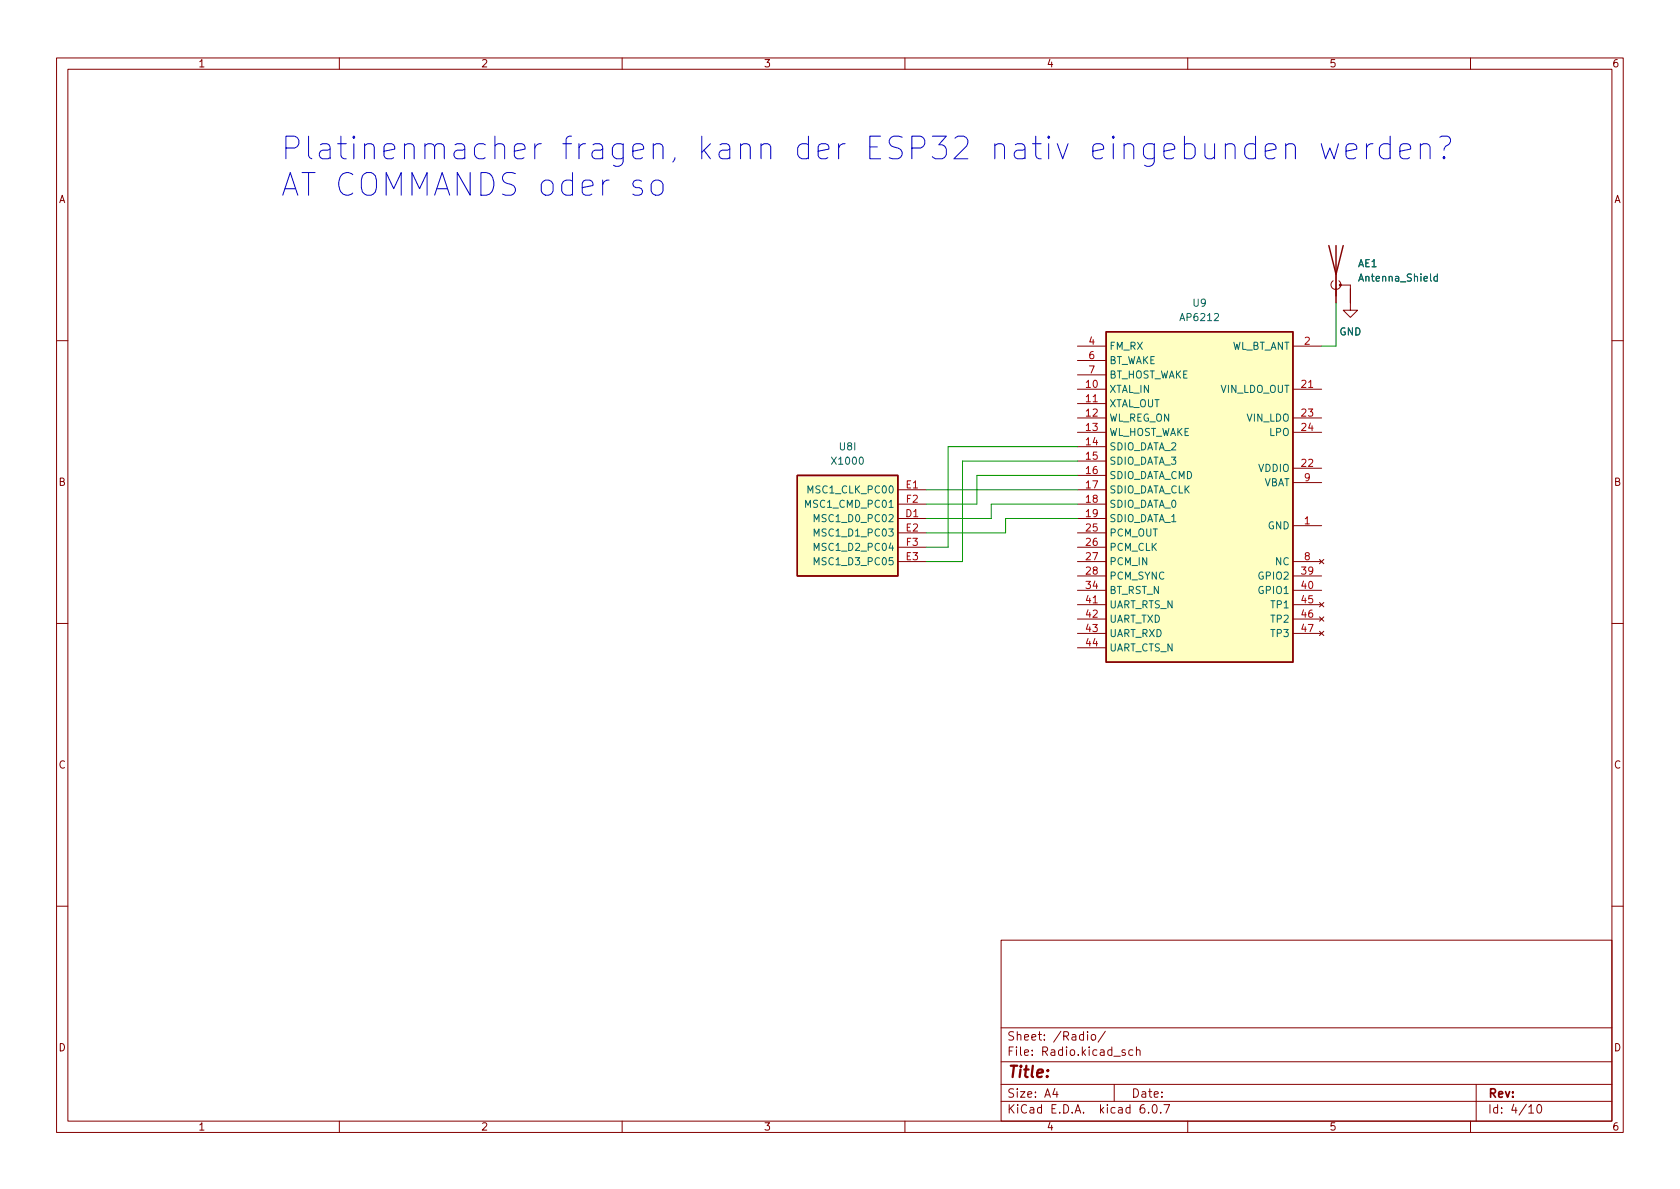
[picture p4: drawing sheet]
<svg xmlns="http://www.w3.org/2000/svg" width="297mm" height="210mm" viewBox="0 0 297 210" stroke-linecap="round" stroke-linejoin="round" font-family="sans-serif">
<g fill="none" stroke="#840000" stroke-width=".18">
<path d="M10 10.2h277v190.1h-277zM12 12.2h273v186.1h-273zM60 10.2v2M110 10.2v2M160 10.2v2M210 10.2v2M260 10.2v2M236.2 48.5v5.1M236.7 49.7a.85 .85 0 0 1 .1 1.2 .85 .85 0 0 1-1.2 0 .85 .85 0 0 1 .1-1.2M237 50.4h1.8v4.5h1.2l-1.2 1.2-1.3-1.2h1.3M10 60.2h2M190.5 68.8h5.1"/>
<path d="M190.5 71.4h5.1M190.5 73.9h5.1M190.5 76.4h5.1M190.5 79h5.1M190.5 61.2h5.1M190.5 63.7h5.1M190.5 66.3h5.1M228.6 68.8h5.1M228.6 73.9h5.1M228.6 76.4h5.1M228.6 61.2h5.1M285 60.2h2"/>
<path d="M158.7 91.7h5.1M158.7 86.6h5.1M158.7 94.2h5.1M158.7 99.3h5.1M158.7 89.1h5.1M158.7 96.8h5.1M190.5 91.7h5.1M190.5 86.6h5.1M190.5 94.2h5.1M190.5 99.3h5.1M190.5 89.1h5.1M190.5 96.8h5.1"/>
<path d="M190.5 81.5h5.1M190.5 84.1h5.1M228.6 99.3h5.1M228.6 93h5.1M228.6 82.8h5.1M228.6 85.3h5.1M233.3 98.9l.8 .8M234.1 98.9l-.8 .8M10 110.2h2M190.5 101.8h5.1M190.5 104.4h5.1M190.5 106.9h5.1"/>
<path d="M190.5 109.5h5.1M190.5 112h5.1M190.5 114.5h5.1M228.6 101.8h5.1M228.6 104.4h5.1M228.6 106.9h5.1M228.6 109.5h5.1M228.6 112h5.1M233.3 106.5l.8 .8M233.3 109.1l.8 .7M233.3 111.6l.8 .8M234.1 106.5l-.8 .8"/>
<path d="M234.1 109.1l-.8 .7M234.1 111.6l-.8 .8M285 110.2h2M10 160.2h2M177 166.3h108v32h-108zM285 160.2h2M60 198.3v2M110 198.3v2M160 198.3v2M177 194.8h108M177 191.8h108M177 187.8h108"/>
<path d="M177 181.8h108M186.5 192.5l-.4 1h1M186.9 193v1M192.3 182.4v.2M192.3 182.9v1M193 183.1l.2-.2 .4 .2 .1 .5-.1 .3h-.4l-.2-.1zM195.4 182.4l-1.3 1.9M197 191.8v3M198.9 185.7l-.3-.1-.2 .2v.3l.5 .1v.4h-.5M200.3 185.7l-.4-.1-.3 .3v.4l.1 .3h.6M200.9 185.8l.2-.2 .4 .1 .1 .9M200.9 185.1v1.5"/>
<path d="M202.3 195.3a.59 .59 0 0 0-.7 .7v.5l.1 .3h.4l.3-.1v-.5l-.1-.2-.4-.1-.3 .3M203.1 196.7v.1M203.9 195.4l.2-.1a.81 .81 0 0 1 .6 .7 .81 .81 0 0 1-.3 .8h-.2a.81 .81 0 0 1-.6-.6 .81 .81 0 0 1 .3-.8zM205.2 196.7v.1M205.8 195.3h1l-.7 1.5M210 198.3v2M260 198.3v2M261 191.8v6.5M270.3 195.8l.4-.5v1.5M270.3 196.8h.9M271.9 195.4l.2-.1a.81 .81 0 0 1 .6 .7 .81 .81 0 0 1-.3 .8h-.2a.81 .81 0 0 1-.6-.6 .81 .81 0 0 1 .3-.8z"/>
</g>
<g fill="#ffffc2" stroke="#ffffc2" stroke-width=".18">
<path d="M141 84.1h17.7v17.7h-17.7z"/>
<path d="M195.6 58.7h33v58.4h-33z"/>
</g>
<path d="M195.6 58.7h33v58.4h-33zM234.9 43.4l1.3 5.1 1.3-5.1M236.2 43.4v8.9M141 84.1h17.7v17.7h-17.7z" fill="none" stroke="#840000" stroke-width=".25"/>
<path d="M254.1 48.9h-.3l-.3 .2 .2 .6h.4M254.1 48.4v1.3M144 92.3v-1.3l.4 .9 .4-.9v1.3M144 94.8v-1.3l.4 .9 .4-.9v1.3M144 99.9v-1.3l.4 .9 .4-.9v1.3M144 97.3v-1.2l.4 .9 .4-.9v1.2" fill="none" stroke="#006464" stroke-width=".18"/>
<circle cx="237" cy="50.4" r=".18" fill="#840000" stroke="#840000" stroke-width=".18"/>
<g fill="none" stroke="#0000c2" stroke-width=".18">
<path d="M113.4 32l-.4-.1h-.5l-.4 .1-.2 .4 .2 .6 1.3 .4 .2 .4-.2 .5-.4 .2h-.7l-.4-.2M115.3 32.2a1.09 1.09 0 0 1 1.1-.4 1.09 1.09 0 0 1 .8 .8v1.2a1.09 1.09 0 0 1-1 .8 1.09 1.09 0 0 1-1.1-.8v-1.2zM222 25.6l-.4-.2h-.8l-.5 .4-.2 .4v1.1l.4 .6 .3 .2h.8l.4-.2M222 24.1v4M223.7 26.7l1.9-.3v-.4l-.2-.4-.4-.2h-.7l-.4 .2-.2 .4v1.5l.2 .4 .4 .2h.7l.4-.2M227.3 25.8a.99 .99 0 0 1 1.7 .2v2.1M227.3 25.4v2.7M233.6 25.4l.8 2.7 .7-1.9 .8 1.9 .8-2.7M238 26.7l1.9-.3v-.4l-.2-.4-.4-.2h-.7l-.4 .2-.2 .4v1.5l.2 .4 .4 .2h.7l.4-.2M241.6 25.4v2.7M242.7 25.4a1.02 1.02 0 0 0-1.1 .8M245.8 25.6l-.4-.2h-.7l-.6 .4-.2 .4v1.1l.4 .6 .4 .2h.7l.4-.2"/>
<path d="M245.8 24.1v4M247.5 26.7l1.9-.3v-.4l-.2-.4-.4-.2h-.7l-.4 .2-.2 .4v1.5l.2 .4 .4 .2h.7l.4-.2M251.1 25.8a.99 .99 0 0 1 1.7 .2v2.1M251.1 25.4v2.7M254.6 24.3l.3-.2h1a.89 .89 0 0 1 .6 .9 .89 .89 0 0 1-.8 .8l-.4 .8M255.3 27.7l.2 .2-.2 .2-.2-.2 .2-.2v.4"/>
</g>
<path d="M236.2 53.6v7.6h-2.5M190.5 79h-22.9v17.8h-3.8M163.8 86.6h26.7M190.5 84.1h-17.8v5h-8.9M190.5 81.5h-20.3v17.8h-6.4M190.5 91.7h-12.7v2.5h-14M190.5 89.1h-15.2v2.6h-11.5" fill="none" stroke="#009600" stroke-width=".18"/>
<g font-size="5.6" fill="#0000c2">
<text x="49.5" y="28.3">Platinenmacher fragen, kann der ESP32 nativ eingebunden werden?</text>
<text x="49.5" y="34.7">AT COMMANDS oder so</text>
</g>
<text font-size="2.8" fill="#840000" x="178" y="190.6">Title:</text>
<g font-size="2.1" fill="#840000">
<text x="178" y="184">Sheet: /Radio/</text>
<text x="178" y="186.7">File: Radio.kicad_sch</text>
<text x="178" y="196.9">KiCad E.D.A. kicad 6.0.7</text>
<text x="178" y="194.1">Size: A4</text>
<text x="200" y="194.1">Date:</text>
<text x="263" y="194.1">Rev:</text>
<text x="263" y="196.9">Id: 4/10</text>
</g>
<g font-size="1.8" fill="#840000">
<text x="35" y="11.9">1</text>
<text x="85" y="11.9">2</text>
<text x="135" y="11.9">3</text>
<text x="185" y="11.9">4</text>
<text x="235" y="11.9">5</text>
<text x="285" y="11.9">6</text>
<text x="10.3" y="35.9">A</text>
<text x="285.3" y="35.9">A</text>
<text x="10.3" y="85.9">B</text>
<text x="285.3" y="85.9">B</text>
<text x="10.3" y="135.9">C</text>
<text x="285.3" y="135.9">C</text>
<text x="10.3" y="185.9">D</text>
<text x="285.3" y="185.9">D</text>
<text x="35" y="199.9">1</text>
<text x="85" y="199.9">2</text>
<text x="135" y="199.9">3</text>
<text x="185" y="199.9">4</text>
<text x="235" y="199.9">5</text>
<text x="285" y="199.9">6</text>
</g>
<g font-size="1.8" fill="#006464">
<text x="240.1" y="47.2">AE1</text>
<text x="240.6" y="49.8">Antenna_Shield</text>
<text x="208.9" y="56.8">AP6212</text>
<text x="211" y="54.2">U9</text>
<text x="236.8" y="59.3">GND</text>
<text x="196.1" y="61.8">FM_RX</text>
<text x="196.1" y="64.4">BT_WAKE</text>
<text x="217.4" y="61.8">WL_BT_ANT</text>
<text x="196.1" y="69.5">XTAL_IN</text>
<text x="196.1" y="66.9">BT_HOST_WAKE</text>
<text x="215.7" y="69.5">VIN_LDO_OUT</text>
<text x="196.1" y="72">XTAL_OUT</text>
<text x="196.1" y="74.5">WL_REG_ON</text>
<text x="196.1" y="77.1">WL_HOST_WAKE</text>
<text x="220.4" y="74.5">VIN_LDO</text>
<text x="224.5" y="77.1">LPO</text>
<text x="147.3" y="82.2">X1000</text>
<text x="148.5" y="79.6">U8I</text>
<text x="196.1" y="79.6">SDIO_DATA_2</text>
<text x="196.1" y="82.2">SDIO_DATA_3</text>
<text x="222.5" y="83.4">VDDIO</text>
<text x="142.9" y="89.8">MSC1_CMD_PC01</text>
<text x="143.3" y="87.2">MSC1_CLK_PC00</text>
<text x="196.1" y="84.7">SDIO_DATA_CMD</text>
<text x="196.1" y="87.2">SDIO_DATA_CLK</text>
<text x="196.1" y="89.8">SDIO_DATA_0</text>
<text x="223.3" y="86">VBAT</text>
<text x="144.7" y="92.3">MSC1_D0_PC02</text>
<text x="144.7" y="94.9">MSC1_D1_PC03</text>
<text x="196.1" y="92.3">SDIO_DATA_1</text>
<text x="196.1" y="94.9">PCM_OUT</text>
<text x="224.2" y="93.6">GND</text>
<text x="144.7" y="99.9">MSC1_D3_PC05</text>
<text x="144.7" y="97.4">MSC1_D2_PC04</text>
<text x="196.1" y="97.4">PCM_CLK</text>
<text x="196.1" y="99.9">PCM_IN</text>
<text x="225.5" y="99.9">NC</text>
<text x="196.1" y="102.5">PCM_SYNC</text>
<text x="196.1" y="105">BT_RST_N</text>
<text x="196.1" y="107.6">UART_RTS_N</text>
<text x="222.7" y="102.5">GPIO2</text>
<text x="222.7" y="105">GPIO1</text>
<text x="224.8" y="107.6">TP1</text>
<text x="196.1" y="110.1">UART_TXD</text>
<text x="196.1" y="112.6">UART_RXD</text>
<text x="224.8" y="110.1">TP2</text>
<text x="224.8" y="112.6">TP3</text>
<text x="196.1" y="115.2">UART_CTS_N</text>
</g>
<g font-size="1.8" fill="#a90000">
<text x="192.5" y="61">4</text>
<text x="192.5" y="63.5">6</text>
<text x="230.6" y="61">2</text>
<text x="192.1" y="68.6">10</text>
<text x="192.1" y="71.1">11</text>
<text x="192.5" y="66">7</text>
<text x="230.2" y="68.6">21</text>
<text x="192.1" y="73.7">12</text>
<text x="192.1" y="76.2">13</text>
<text x="230.2" y="73.7">23</text>
<text x="230.2" y="76.2">24</text>
<text x="192.1" y="78.7">14</text>
<text x="192.1" y="81.3">15</text>
<text x="192.1" y="83.8">16</text>
<text x="230.2" y="82.5">22</text>
<text x="160.2" y="86.4">E1</text>
<text x="160.3" y="88.9">F2</text>
<text x="192.1" y="86.4">17</text>
<text x="192.1" y="88.9">18</text>
<text x="230.6" y="85.1">9</text>
<text x="160.2" y="91.4">D1</text>
<text x="160.2" y="94">E2</text>
<text x="192.1" y="91.4">19</text>
<text x="192.1" y="94">25</text>
<text x="230.6" y="92.7">1</text>
<text x="160.2" y="99.1">E3</text>
<text x="160.3" y="96.5">F3</text>
<text x="192.1" y="96.5">26</text>
<text x="192.1" y="99.1">27</text>
<text x="192.1" y="101.6">28</text>
<text x="230.2" y="101.6">39</text>
<text x="230.6" y="99.1">8</text>
<text x="192.1" y="104.1">34</text>
<text x="192.1" y="106.7">41</text>
<text x="230.2" y="104.1">40</text>
<text x="230.2" y="106.7">45</text>
<text x="192.1" y="109.2">42</text>
<text x="192.1" y="111.8">43</text>
<text x="230.2" y="109.2">46</text>
<text x="230.2" y="111.8">47</text>
<text x="192.1" y="114.3">44</text>
</g>
</svg>
